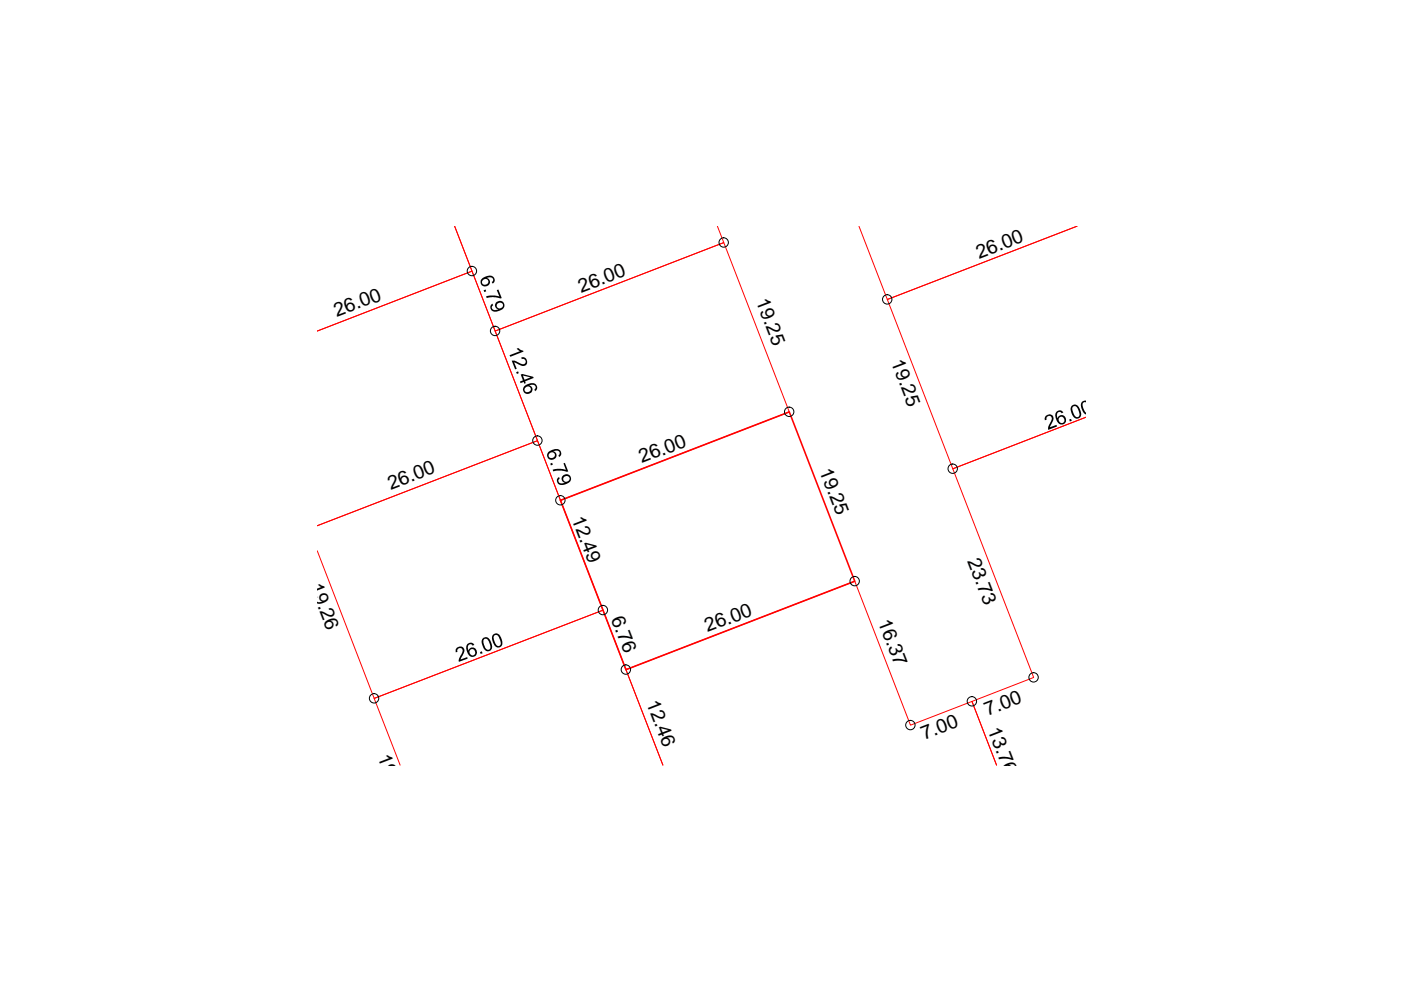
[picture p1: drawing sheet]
<svg xmlns="http://www.w3.org/2000/svg" width="297mm" height="210mm" viewBox="0 0 297 210" stroke-linecap="round" stroke-linejoin="round" font-family="sans-serif">
<path d="M152.1 48l1.4 3.4-48.5 18.8-8.6-22.2 3.7 9.5-32.8 12.7 32.8-12.7 13.9 35.9-46.7 18.1 46.7-18.1 13.8 36-48.5 18.7-12-31.3M182.1 48l6 15.5 40.2-15.5-40.2 15.5 13.9 35.9 28.2-10.9-28.2 10.9 17.2 44.2-13.1 5.1 5.2 13.5-5.2-13.5-13.1 5.1-11.8-30.6-48.5 18.8 7.8 20.2-12.7-32.8-48.5 18.7 5.5 14.1M105 70.2l48.5-18.8 13.8 35.9-48.5 18.8z" fill="none" stroke="#f00" stroke-width=".21"/>
<path d="M118.8 106.1l48.5-18.8 13.9 35.9-48.5 18.8z" fill="none" stroke="#f00" stroke-width=".34"/>
<g fill="none" stroke="#000" stroke-width=".21">
<circle cx="100.1" cy="57.5" r=".99"/>
<circle cx="153.4" cy="51.4" r=".99"/>
<circle cx="105" cy="70.2" r=".99"/>
<circle cx="188.1" cy="63.5" r=".99"/>
<circle cx="113.9" cy="93.4" r=".99"/>
<circle cx="167.3" cy="87.3" r=".99"/>
<circle cx="202" cy="99.4" r=".99"/>
<circle cx="118.8" cy="106.1" r=".99"/>
<circle cx="127.8" cy="129.3" r=".99"/>
<circle cx="181.2" cy="123.2" r=".99"/>
<circle cx="79.3" cy="148.1" r=".99"/>
<circle cx="132.7" cy="142" r=".99"/>
<circle cx="193" cy="153.7" r=".99"/>
<circle cx="206.1" cy="148.7" r=".99"/>
<circle cx="219.1" cy="143.6" r=".99"/>
</g>
<g fill="#000">
<path d="M102.5 61.6l.5-.2 .1 .4-.4 .1zM103 62.8l2-.1 .9 .2-.6-1.4 .4-.1 .7 1.8-.3 .1-1.5-.3-1.4 .2zM108 75.3l2.2-.8-.6-.5 .3-.2 .4 .3 .6 .2 .1 .2-2.8 1.1zM109.4 78.9l.5-.2 .1 .4-.4 .2zM108.5 76.5h.6l1.2 .6 .8 .1 .3-.3v-.4l-.3-.4-.5 .1-.1-.4 .6-.1 .5 .4 .2 .9-.4 .5-.7 .1-1.7-.8 .6 1.4-.4 .1zM116.7 98.3l.4-.2 .1 .4-.4 .2zM117.2 99.6l.8-.2 2 .2-.5-1.3 .3-.2 .7 1.8-.4 .1-1-.2-1.8 .1zM221.6 88.3l.8-.5 .7 .2 .2 .3 .1 .7-.8 1.6 1.4-.5 .1 .3-1.9 .7v-.6l.8-1.8-.2-.4-.5-.1-.4 .3v.5l-.4 .1zM226.7 88.9l.4-.1 .1 .4-.4 .2zM96.7 137.5l.8-.4 .6 .1 .3 .4 .1 .5-.8 1.7 1.4-.5v.4l-1.8 .6v-.6l.7-1.4 .1-.5-.4-.4-.5 .1-.3 .3 .1 .4-.4 .1zM101.8 138.3l.4-.2 .1 .4-.4 .1z"/>
<path d="M104.1 64.6l.3-.2 .2 .3-.3 .2v.4l.2 .3 .3 .1 .8-.1-.5-.3-.2-.4 .2-.6 .5-.4h.9l.3 .2 .2 .7-.2 .6-.5 .3-1 .4h-.6l-.6-.5-.2-.5zM105.3 64.7a.65 .65 0 0 0 1.3 0 .65 .65 0 0 0-1.3 0z"/>
<path d="M102.1 59.2l.8-.6 1.1-.2 .7 .4 .2 .7-.1 .4-.4 .2-.1-.3 .3-.3-.2-.5-.3-.2-.9 .1 .6 .4 .1 .7-.5 .6-.7 .1-.4-.1-.4-.4v-.7zM102.2 59.8a.65 .65 0 0 0 1.3 0 .65 .65 0 0 0-1.3 0z"/>
<path d="M110.4 79.4l.3-.1 2.3 .6 .2 .2-1.9 .8 .2 .3-.3 .2-.2-.4-.6 .2-.2-.3 .7-.3zM110.9 79.6l.3 .9 1.3-.5z"/>
<path d="M111.1 82l.7-.6 1.4-.2 .4 .3 .3 .7-.1 .4-.3 .3-.2-.3 .3-.4-.1-.4-.4-.2-.8 .1 .6 .6-.1 .7-.5 .4-.7 .1-.3-.1-.4-.6zM111.3 82.2l-.1 .6 .3 .3h.5l.5-.3 .1-.3-.3-.5h-.6z"/>
<path d="M116.2 96l1-.7 1.1-.1 .6 .5 .1 .7-.5 .5-.1-.3 .3-.3-.1-.5-.4-.3-.9 .2 .6 .4 .1 .7-.4 .5-.8 .2-.4-.1-.4-.5v-.5zM116.5 96.1l-.2 .5 .3 .5h.5l.5-.3v-.6l-.3-.3h-.3z"/>
<path d="M223.9 87.4l.7-.4 .7 .3 .1 .2-.3 .1-.3-.3-.4 .1-.2 .2-.1 .5 .1 .6 .2-.4 .5-.3 .5 .1 .4 .2 .2 .5v.6l-.3 .4-.9 .2-.6-.5-.5-1.3zM224.7 88.4l-.2 .4 .1 .6 .4 .3h.4l.3-.4-.1-.5-.3-.4z"/>
<path d="M227.2 86.1l.4-.3h.4l.3 .1 .5 .5 .4 1.2v.6l-.3 .4-.7 .2-.7-.5-.5-1.3zM227.6 86.1l-.3 .6 .3 1 .4 .6 .6 .1 .3-.4-.3-1.2-.4-.6z"/>
<path d="M229.4 85.2l.4-.2a.32 .32 0 0 1 .4 0 .32 .32 0 0 1 .1 .4v2.5l-.6-.4-.5-1.1v-.6zM229.7 85.4l-.1 .8 .7 1.4v-1.9a.35 .35 0 0 0-.2-.4 .35 .35 0 0 0-.4 .1z"/>
<path d="M118.3 101.3l.2-.2 .2 .4-.3 .2v.4l.5 .4 .9-.2-.5-.2-.3-.6 .3-.6 .5-.3 .5-.1 .4 .2 .3 .5 .1 .5-.6 .7-.9 .4h-.8l-.3-.1-.3-.4-.1-.6zM119.7 101l-.3 .4v.3l.3 .4 .4 .1 .5-.3 .2-.5-.3-.4-.5-.1z"/>
<path d="M99 136.7l.6-.4h.6l.3 .3v.1l-.3 .2-.4-.3-.4 .1-.2 .8 .1 .5 .1-.4 .5-.3h.5l.4 .2 .2 .4 .1 .5-.3 .7-.9 .2-.5-.3-.6-1.4zM99.8 137.7l-.3 .4 .1 .5 .4 .3h.5l.3-.3-.2-.8-.3-.2z"/>
<path d="M102.3 135.4l.4-.3h.5l.7 .6 .5 1.3-.1 .6-.4 .4-.6 .1-.7-.6-.5-1.2zM102.6 135.6l-.1 .7 .1 .4 .4 .8 .4 .3a.75 .75 0 0 0 .4-1.3l-.5-1-.5-.1z"/>
<path d="M104.5 134.6l.3-.2 .5-.1 .7 .4 .5 1.3v.6l-.2 .5-.9 .2-.6-.5-.5-1.3zM104.9 134.7l-.3 .6 .3 1 .4 .6h.6l.2-.2 .1-.5-.4-1.1-.4-.4z"/>
</g>
<g font-size="4.1">
<text x="207.6" y="54.9" transform="rotate(-21 207.6 54.9)">26.00</text>
<text x="123.2" y="62" transform="rotate(-21 123.2 62)">26.00</text>
<text x="160.2" y="63.8" transform="rotate(69 160.2 63.8)">19.25</text>
<text x="71.4" y="67.3" transform="rotate(-21 71.4 67.3)">26.00</text>
<text x="188.9" y="76.8" transform="rotate(69 188.9 76.8)">19.25</text>
<text x="136.1" y="98.3" transform="rotate(-21 136.1 98.3)">26.00</text>
<text x="173.7" y="99.8" transform="rotate(69 173.7 99.8)">19.25</text>
<text x="82.8" y="103.8" transform="rotate(-21 82.8 103.8)">26.00</text>
<text x="121.2" y="110" transform="rotate(69 121.2 110)">12.49</text>
<text x="205.1" y="118.9" transform="rotate(69 205.1 118.9)">23.73</text>
<text x="65.6" y="124.2" transform="rotate(69 65.6 124.2)">19.26</text>
<text x="129.5" y="131.3" transform="rotate(69 129.5 131.3)">6.76</text>
<text x="186.1" y="131.8" transform="rotate(69 186.1 131.8)">16.37</text>
<text x="150" y="134.1" transform="rotate(-21 150 134.1)">26.00</text>
<text x="137" y="149.1" transform="rotate(69 137 149.1)">12.46</text>
<text x="209.4" y="151.8" transform="rotate(-21 209.4 151.8)">7.00</text>
<text x="209.4" y="154.7" transform="rotate(69 209.4 154.7)">13.76</text>
<text x="80.1" y="160.5" transform="rotate(69 80.1 160.5)">19.24</text>
<text x="195.9" y="156.9" transform="rotate(-21 195.9 156.9)">7.00</text>
</g>
</svg>
